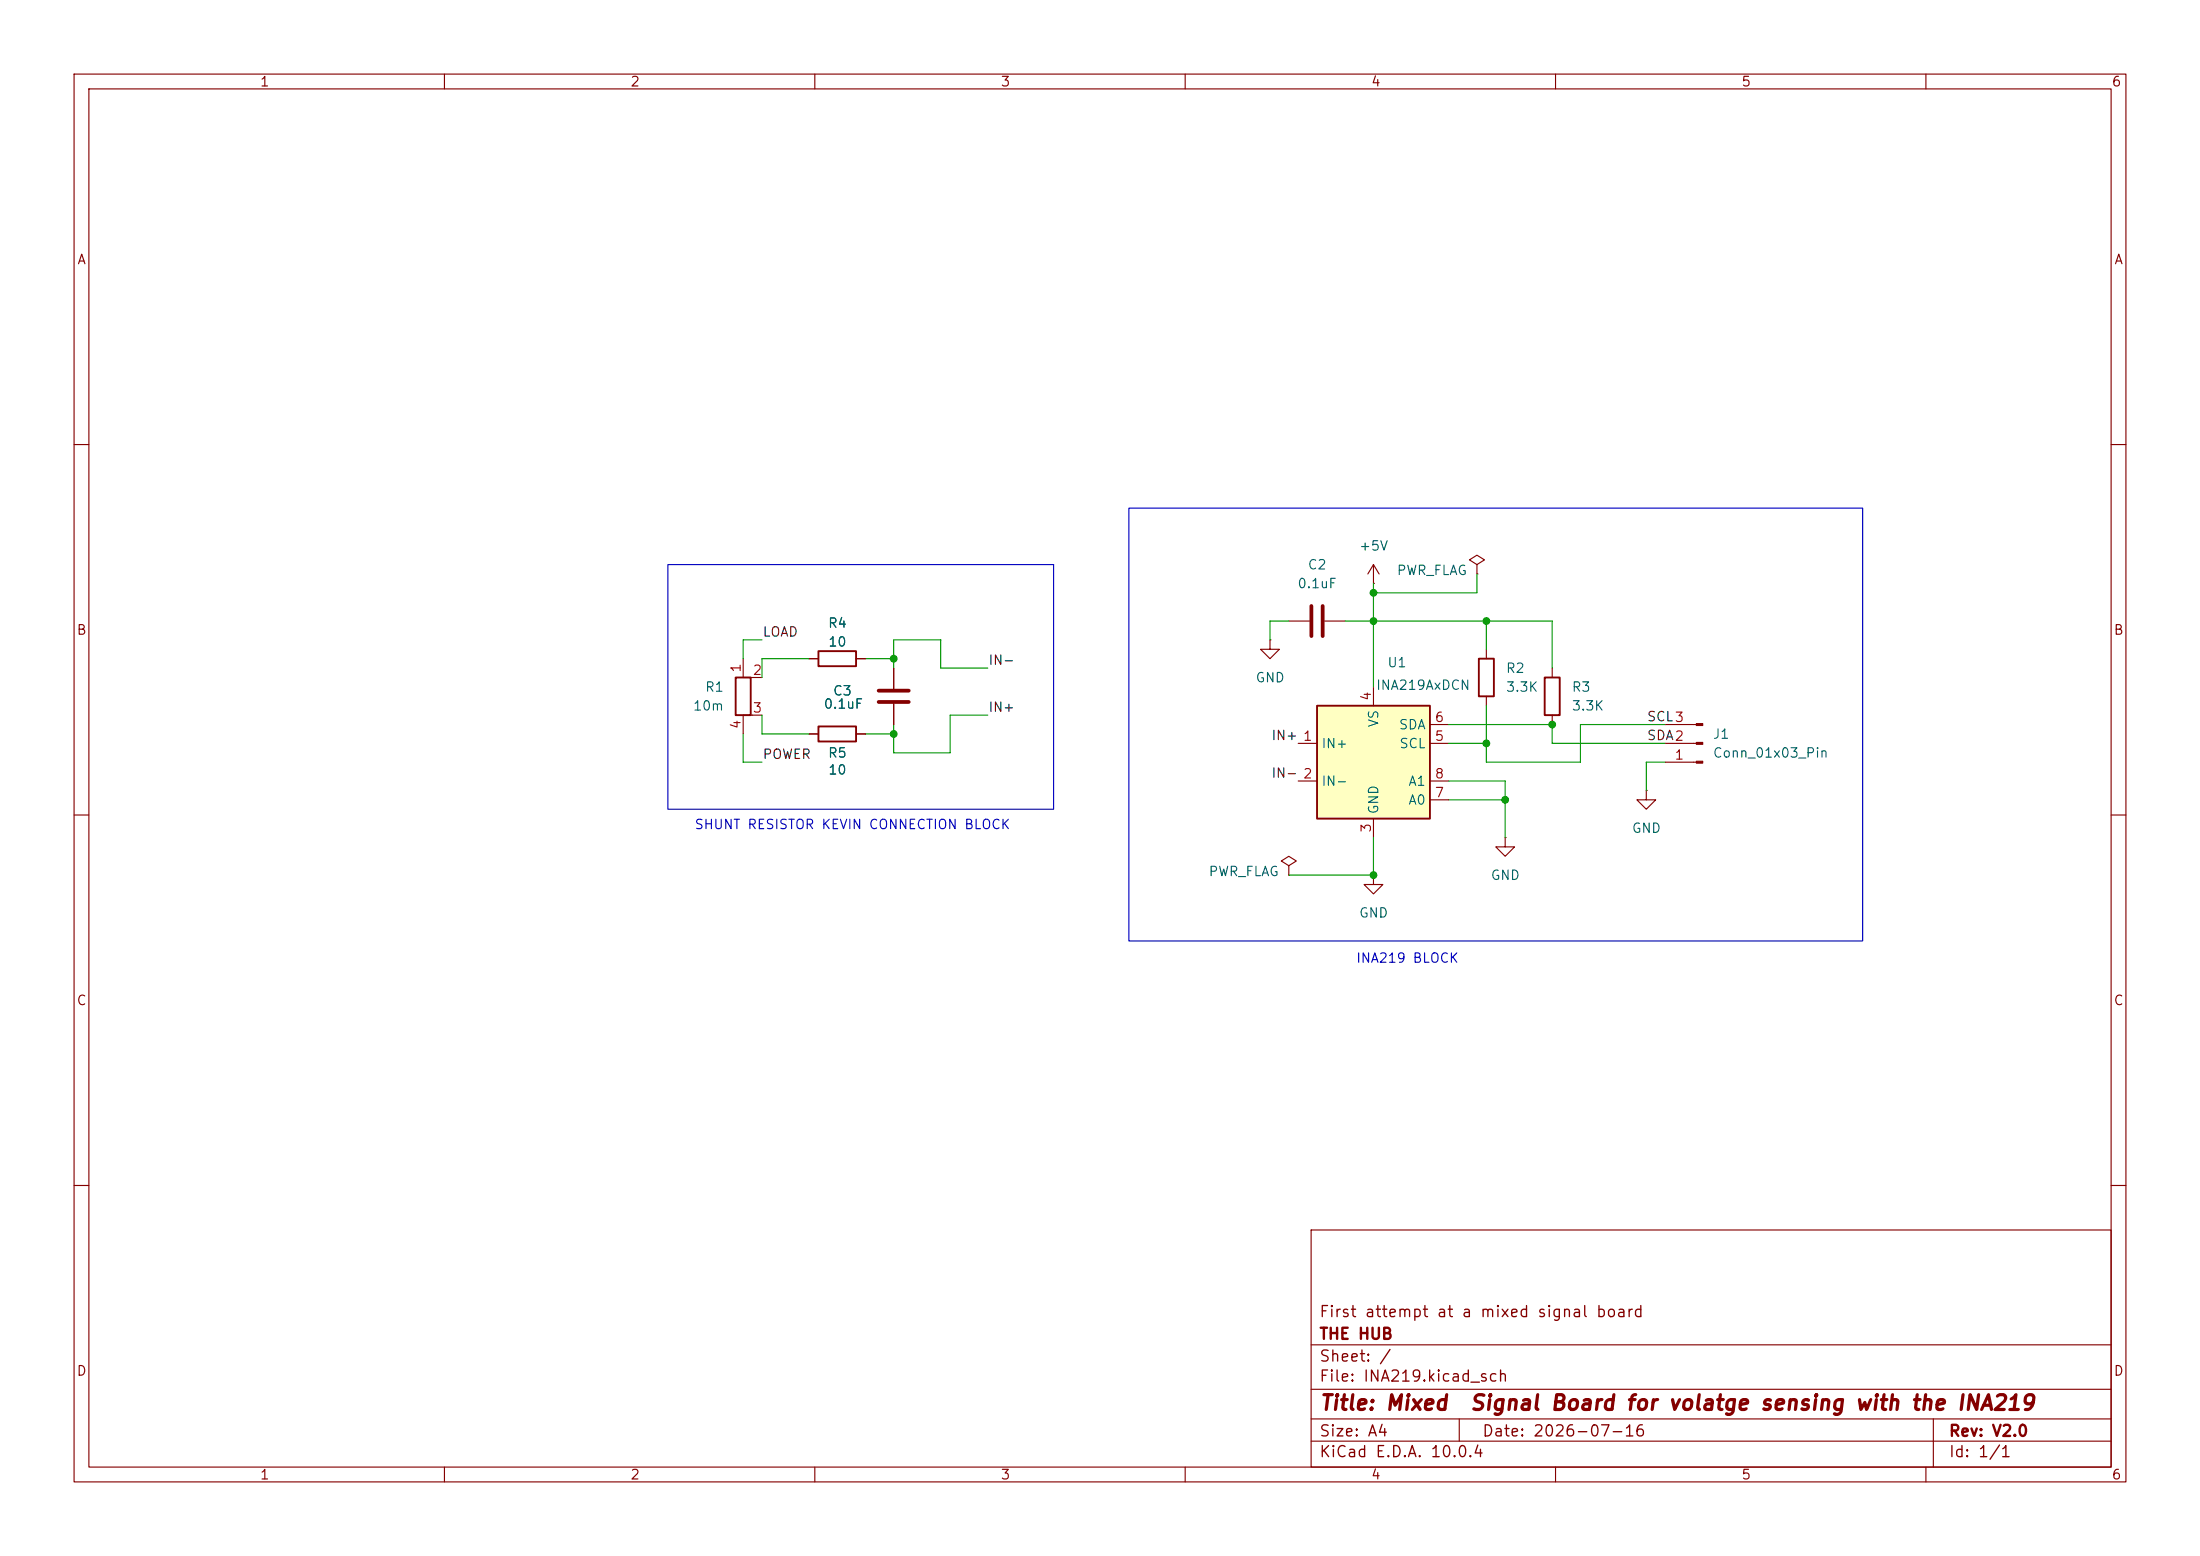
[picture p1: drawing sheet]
(kicad_sch
 (version 20260306)
 (generator "eeschema")
 (generator_version "10.0")
 (paper "A4")
 (title_block
  (title "Mixed  Signal Board for volatge sensing with the INA219")
  (date "2026-07-16")
  (rev "V2.0")
  (company "THE HUB")
  (comment 1 "First attempt at a mixed signal board"))
 (lib_symbols
  (symbol "Connector:Conn_01x03_Pin"
   (pin_names
    (offset 1.016) (hide yes)) (exclude_from_sim no) (in_bom yes) (on_board yes)
   (in_pos_files yes)
   (duplicate_pin_numbers_are_jumpers no)
   (property "Reference" "J" (at 0 5.08 0) (show_name no) (do_not_autoplace no) (effects (font (size 1.27 1.27))))
   (property "Value" "Conn_01x03_Pin" (at 0 -5.08 0) (show_name no) (do_not_autoplace no) (effects (font (size 1.27 1.27))))
   (property "Footprint" "" (at 0 0 0) (show_name no) (do_not_autoplace no) (hide yes) (effects (font (size 1.27 1.27))))
   (property "Datasheet" "" (at 0 0 0) (show_name no) (do_not_autoplace no) (hide yes) (effects (font (size 1.27 1.27))))
   (property "Description" "Generic connector, single row, 01x03, script generated" (at 0 0 0) (show_name no) (do_not_autoplace no) (hide yes) (effects (font (size 1.27 1.27))))
   (property "ki_locked" "" (at 0 0 0) (show_name no) (do_not_autoplace no) (effects (font (size 1.27 1.27))))
   (symbol "Conn_01x03_Pin_1_1"
    (rectangle (start 0.8636 2.667) (end 0 2.413) (stroke (width 0.1524) (type default)) (fill (type outline)))
    (rectangle (start 0.8636 0.127) (end 0 -0.127) (stroke (width 0.1524) (type default)) (fill (type outline)))
    (rectangle (start 0.8636 -2.413) (end 0 -2.667) (stroke (width 0.1524) (type default)) (fill (type outline)))
    (polyline (pts (xy 1.27 2.54) (xy 0.8636 2.54)) (stroke (width 0.1524) (type default)) (fill (type none)))
    (polyline (pts (xy 1.27 0) (xy 0.8636 0)) (stroke (width 0.1524) (type default)) (fill (type none)))
    (polyline (pts (xy 1.27 -2.54) (xy 0.8636 -2.54)) (stroke (width 0.1524) (type default)) (fill (type none)))
    (pin passive line (at 5.08 2.54 180) (length 3.81) (name "Pin_1" (effects (font (size 1.27 1.27)))) (number "1" (effects (font (size 1.27 1.27)))))
    (pin passive line (at 5.08 0 180) (length 3.81) (name "Pin_2" (effects (font (size 1.27 1.27)))) (number "2" (effects (font (size 1.27 1.27)))))
    (pin passive line (at 5.08 -2.54 180) (length 3.81) (name "Pin_3" (effects (font (size 1.27 1.27)))) (number "3" (effects (font (size 1.27 1.27))))))
   (embedded_fonts no))
  (symbol "Device:C"
   (pin_numbers (hide yes))
   (pin_names
    (offset 0.254)) (exclude_from_sim no) (in_bom yes) (on_board yes)
   (in_pos_files yes)
   (duplicate_pin_numbers_are_jumpers no)
   (property "Reference" "C" (at 0.635 2.54 0) (show_name no) (do_not_autoplace no) (effects (font (size 1.27 1.27)) (justify left)))
   (property "Value" "C" (at 0.635 -2.54 0) (show_name no) (do_not_autoplace no) (effects (font (size 1.27 1.27)) (justify left)))
   (property "Footprint" "" (at 0.9652 -3.81 0) (show_name no) (do_not_autoplace no) (hide yes) (effects (font (size 1.27 1.27))))
   (property "Datasheet" "" (at 0 0 0) (show_name no) (do_not_autoplace no) (hide yes) (effects (font (size 1.27 1.27))))
   (property "Description" "Unpolarized capacitor" (at 0 0 0) (show_name no) (do_not_autoplace no) (hide yes) (effects (font (size 1.27 1.27))))
   (symbol "C_0_1"
    (polyline (pts (xy -2.032 0.762) (xy 2.032 0.762)) (stroke (width 0.508) (type default)) (fill (type none)))
    (polyline (pts (xy -2.032 -0.762) (xy 2.032 -0.762)) (stroke (width 0.508) (type default)) (fill (type none))))
   (symbol "C_1_1"
    (pin passive line (at 0 3.81 270) (length 2.794) (name "" (effects (font (size 1.27 1.27)))) (number "1" (effects (font (size 1.27 1.27)))))
    (pin passive line (at 0 -3.81 90) (length 2.794) (name "" (effects (font (size 1.27 1.27)))) (number "2" (effects (font (size 1.27 1.27))))))
   (embedded_fonts no))
  (symbol "Device:R"
   (pin_numbers (hide yes))
   (pin_names
    (offset 0)) (exclude_from_sim no) (in_bom yes) (on_board yes)
   (in_pos_files yes)
   (duplicate_pin_numbers_are_jumpers no)
   (property "Reference" "R" (at 2.032 0 90) (show_name no) (do_not_autoplace no) (effects (font (size 1.27 1.27))))
   (property "Value" "R" (at 0 0 90) (show_name no) (do_not_autoplace no) (effects (font (size 1.27 1.27))))
   (property "Footprint" "" (at -1.778 0 90) (show_name no) (do_not_autoplace no) (hide yes) (effects (font (size 1.27 1.27))))
   (property "Datasheet" "" (at 0 0 0) (show_name no) (do_not_autoplace no) (hide yes) (effects (font (size 1.27 1.27))))
   (property "Description" "Resistor" (at 0 0 0) (show_name no) (do_not_autoplace no) (hide yes) (effects (font (size 1.27 1.27))))
   (symbol "R_0_1"
    (rectangle (start -1.016 -2.54) (end 1.016 2.54) (stroke (width 0.254) (type default)) (fill (type none))))
   (symbol "R_1_1"
    (pin passive line (at 0 3.81 270) (length 1.27) (name "" (effects (font (size 1.27 1.27)))) (number "1" (effects (font (size 1.27 1.27)))))
    (pin passive line (at 0 -3.81 90) (length 1.27) (name "" (effects (font (size 1.27 1.27)))) (number "2" (effects (font (size 1.27 1.27))))))
   (embedded_fonts no))
  (symbol "Device:R_Shunt"
   (pin_names
    (offset 0) (hide yes)) (exclude_from_sim no) (in_bom yes) (on_board yes)
   (in_pos_files yes)
   (duplicate_pin_numbers_are_jumpers no)
   (property "Reference" "R" (at -2.032 0 90) (show_name no) (do_not_autoplace no) (effects (font (size 1.27 1.27))))
   (property "Value" "R_Shunt" (at 0 0 90) (show_name no) (do_not_autoplace no) (effects (font (size 1.27 1.27))))
   (property "Footprint" "" (at -1.778 0 90) (show_name no) (do_not_autoplace no) (hide yes) (effects (font (size 1.27 1.27))))
   (property "Datasheet" "" (at 0 0 0) (show_name no) (do_not_autoplace no) (hide yes) (effects (font (size 1.27 1.27))))
   (property "Description" "Shunt resistor with Kelvin connections" (at 0 0 0) (show_name no) (do_not_autoplace no) (hide yes) (effects (font (size 1.27 1.27))))
   (symbol "R_Shunt_0_1"
    (rectangle (start -1.016 -2.54) (end 1.016 2.54) (stroke (width 0.254) (type default)) (fill (type none)))
    (polyline (pts (xy 0 -2.54) (xy 1.27 -2.54)) (stroke (width 0) (type default)) (fill (type none)))
    (polyline (pts (xy 1.27 2.54) (xy 0 2.54)) (stroke (width 0) (type default)) (fill (type none))))
   (symbol "R_Shunt_1_1"
    (pin passive line (at 0 5.08 270) (length 2.54) (name "" (effects (font (size 1.27 1.27)))) (number "1" (effects (font (size 1.27 1.27)))))
    (pin passive line (at 2.54 2.54 180) (length 1.27) (name "" (effects (font (size 1.27 1.27)))) (number "2" (effects (font (size 1.27 1.27)))))
    (pin passive line (at 2.54 -2.54 180) (length 1.27) (name "" (effects (font (size 1.27 1.27)))) (number "3" (effects (font (size 1.27 1.27)))))
    (pin passive line (at 0 -5.08 90) (length 2.54) (name "" (effects (font (size 1.27 1.27)))) (number "4" (effects (font (size 1.27 1.27))))))
   (embedded_fonts no))
  (symbol "Sensor_Energy:INA219AxDCN" (exclude_from_sim no) (in_bom yes) (on_board yes)
   (in_pos_files yes)
   (duplicate_pin_numbers_are_jumpers no)
   (property "Reference" "U" (at -6.35 8.89 0) (show_name no) (do_not_autoplace no) (effects (font (size 1.27 1.27))))
   (property "Value" "INA219AxDCN" (at 6.35 8.89 0) (show_name no) (do_not_autoplace no) (effects (font (size 1.27 1.27))))
   (property "Footprint" "Package_TO_SOT_SMD:SOT-23-8" (at 16.51 -8.89 0) (show_name no) (do_not_autoplace no) (hide yes) (effects (font (size 1.27 1.27))))
   (property "Datasheet" "http://www.ti.com/lit/ds/symlink/ina219.pdf" (at 8.89 -2.54 0) (show_name no) (do_not_autoplace no) (hide yes) (effects (font (size 1.27 1.27))))
   (property "Description" "Zero-Drift, Bidirectional Current/Power Monitor (0-26V) With I2C Interface, SOT-23-8" (at 0 0 0) (show_name no) (do_not_autoplace no) (hide yes) (effects (font (size 1.27 1.27))))
   (symbol "INA219AxDCN_0_1"
    (rectangle (start -7.62 7.62) (end 7.62 -7.62) (stroke (width 0.254) (type default)) (fill (type background))))
   (symbol "INA219AxDCN_1_1"
    (pin input line (at -10.16 2.54 0) (length 2.54) (name "IN+" (effects (font (size 1.27 1.27)))) (number "1" (effects (font (size 1.27 1.27)))))
    (pin input line (at -10.16 -2.54 0) (length 2.54) (name "IN-" (effects (font (size 1.27 1.27)))) (number "2" (effects (font (size 1.27 1.27)))))
    (pin power_in line (at 0 -10.16 90) (length 2.54) (name "GND" (effects (font (size 1.27 1.27)))) (number "3" (effects (font (size 1.27 1.27)))))
    (pin power_in line (at 0 10.16 270) (length 2.54) (name "VS" (effects (font (size 1.27 1.27)))) (number "4" (effects (font (size 1.27 1.27)))))
    (pin input line (at 10.16 2.54 180) (length 2.54) (name "SCL" (effects (font (size 1.27 1.27)))) (number "5" (effects (font (size 1.27 1.27)))))
    (pin bidirectional line (at 10.16 5.08 180) (length 2.54) (name "SDA" (effects (font (size 1.27 1.27)))) (number "6" (effects (font (size 1.27 1.27)))))
    (pin input line (at 10.16 -5.08 180) (length 2.54) (name "A0" (effects (font (size 1.27 1.27)))) (number "7" (effects (font (size 1.27 1.27)))))
    (pin input line (at 10.16 -2.54 180) (length 2.54) (name "A1" (effects (font (size 1.27 1.27)))) (number "8" (effects (font (size 1.27 1.27))))))
   (embedded_fonts no))
  (symbol "power:+5V"
   (power global)
   (pin_numbers (hide yes))
   (pin_names
    (offset 0) (hide yes)) (exclude_from_sim no) (in_bom yes) (on_board yes)
   (in_pos_files yes)
   (duplicate_pin_numbers_are_jumpers no)
   (property "Reference" "#PWR" (at 0 -3.81 0) (show_name no) (do_not_autoplace no) (hide yes) (effects (font (size 1.27 1.27))))
   (property "Value" "+5V" (at 0 3.556 0) (show_name no) (do_not_autoplace no) (effects (font (size 1.27 1.27))))
   (property "Footprint" "" (at 0 0 0) (show_name no) (do_not_autoplace no) (hide yes) (effects (font (size 1.27 1.27))))
   (property "Datasheet" "" (at 0 0 0) (show_name no) (do_not_autoplace no) (hide yes) (effects (font (size 1.27 1.27))))
   (property "Description" "Power symbol creates a global label with name \"+5V\"" (at 0 0 0) (show_name no) (do_not_autoplace no) (hide yes) (effects (font (size 1.27 1.27))))
   (symbol "+5V_0_1"
    (polyline (pts (xy -0.762 1.27) (xy 0 2.54)) (stroke (width 0) (type default)) (fill (type none)))
    (polyline (pts (xy 0 2.54) (xy 0.762 1.27)) (stroke (width 0) (type default)) (fill (type none)))
    (polyline (pts (xy 0 0) (xy 0 2.54)) (stroke (width 0) (type default)) (fill (type none))))
   (symbol "+5V_1_1"
    (pin power_in line (at 0 0 90) (length 0) (name "" (effects (font (size 1.27 1.27)))) (number "1" (effects (font (size 1.27 1.27))))))
   (embedded_fonts no))
  (symbol "power:GND"
   (power global)
   (pin_numbers (hide yes))
   (pin_names
    (offset 0) (hide yes)) (exclude_from_sim no) (in_bom yes) (on_board yes)
   (in_pos_files yes)
   (duplicate_pin_numbers_are_jumpers no)
   (property "Reference" "#PWR" (at 0 -6.35 0) (show_name no) (do_not_autoplace no) (hide yes) (effects (font (size 1.27 1.27))))
   (property "Value" "GND" (at 0 -3.81 0) (show_name no) (do_not_autoplace no) (effects (font (size 1.27 1.27))))
   (property "Footprint" "" (at 0 0 0) (show_name no) (do_not_autoplace no) (hide yes) (effects (font (size 1.27 1.27))))
   (property "Datasheet" "" (at 0 0 0) (show_name no) (do_not_autoplace no) (hide yes) (effects (font (size 1.27 1.27))))
   (property "Description" "Power symbol creates a global label with name \"GND\" , ground" (at 0 0 0) (show_name no) (do_not_autoplace no) (hide yes) (effects (font (size 1.27 1.27))))
   (symbol "GND_0_1"
    (polyline (pts (xy 0 0) (xy 0 -1.27) (xy 1.27 -1.27) (xy 0 -2.54) (xy -1.27 -1.27) (xy 0 -1.27)) (stroke (width 0) (type default)) (fill (type none))))
   (symbol "GND_1_1"
    (pin power_in line (at 0 0 270) (length 0) (name "" (effects (font (size 1.27 1.27)))) (number "1" (effects (font (size 1.27 1.27))))))
   (embedded_fonts no))
  (symbol "power:PWR_FLAG"
   (power global)
   (pin_numbers (hide yes))
   (pin_names
    (offset 0) (hide yes)) (exclude_from_sim no) (in_bom yes) (on_board yes)
   (in_pos_files yes)
   (duplicate_pin_numbers_are_jumpers no)
   (property "Reference" "#FLG" (at 0 1.905 0) (show_name no) (do_not_autoplace no) (hide yes) (effects (font (size 1.27 1.27))))
   (property "Value" "PWR_FLAG" (at 0 3.81 0) (show_name no) (do_not_autoplace no) (effects (font (size 1.27 1.27))))
   (property "Footprint" "" (at 0 0 0) (show_name no) (do_not_autoplace no) (hide yes) (effects (font (size 1.27 1.27))))
   (property "Datasheet" "" (at 0 0 0) (show_name no) (do_not_autoplace no) (hide yes) (effects (font (size 1.27 1.27))))
   (property "Description" "Special symbol for telling ERC where power comes from" (at 0 0 0) (show_name no) (do_not_autoplace no) (hide yes) (effects (font (size 1.27 1.27))))
   (symbol "PWR_FLAG_0_0"
    (pin power_out line (at 0 0 90) (length 0) (name "" (effects (font (size 1.27 1.27)))) (number "1" (effects (font (size 1.27 1.27))))))
   (symbol "PWR_FLAG_0_1"
    (polyline (pts (xy 0 0) (xy 0 1.27) (xy -1.016 1.905) (xy 0 2.54) (xy 1.016 1.905) (xy 0 1.27)) (stroke (width 0) (type default)) (fill (type none))))
   (embedded_fonts no)))
 (rectangle
  (start 90.17 76.2)
  (end 142.24 109.22)
  (stroke (width 0) (type default))
  (fill (type none)))
 (rectangle
  (start 152.4 68.58)
  (end 251.46 127)
  (stroke (width 0) (type default))
  (fill (type none)))
 (text "INA219 BLOCK"
  (exclude_from_sim no)
  (at 189.992 129.54 0)
  (effects (font (size 1.27 1.27))))
 (text "SHUNT RESISTOR KEVIN CONNECTION BLOCK\n"
  (exclude_from_sim no)
  (at 115.062 111.506 0)
  (effects (font (size 1.27 1.27))))
 (junction
  (at 203.2 107.95)
  (diameter 0)
  (color 0 0 0 0))
 (junction
  (at 120.65 99.06)
  (diameter 0)
  (color 0 0 0 0))
 (junction
  (at 185.42 83.82)
  (diameter 0)
  (color 0 0 0 0))
 (junction
  (at 209.55 97.79)
  (diameter 0)
  (color 0 0 0 0))
 (junction
  (at 185.42 80.01)
  (diameter 0)
  (color 0 0 0 0))
 (junction
  (at 200.66 83.82)
  (diameter 0)
  (color 0 0 0 0))
 (junction
  (at 120.65 88.9)
  (diameter 0)
  (color 0 0 0 0))
 (junction
  (at 185.42 118.11)
  (diameter 0)
  (color 0 0 0 0))
 (junction
  (at 200.66 100.33)
  (diameter 0)
  (color 0 0 0 0))
 (wire
  (pts (xy 100.33 99.06) (xy 100.33 102.87))
  (stroke (width 0) (type default)))
 (wire
  (pts (xy 203.2 105.41) (xy 203.2 107.95))
  (stroke (width 0) (type default)))
 (wire
  (pts (xy 185.42 113.03) (xy 185.42 118.11))
  (stroke (width 0) (type default)))
 (wire
  (pts (xy 185.42 80.01) (xy 185.42 83.82))
  (stroke (width 0) (type default)))
 (wire
  (pts (xy 199.39 77.47) (xy 199.39 80.01))
  (stroke (width 0) (type default)))
 (wire
  (pts (xy 120.65 90.17) (xy 120.65 88.9))
  (stroke (width 0) (type default)))
 (wire
  (pts (xy 195.58 97.79) (xy 209.55 97.79))
  (stroke (width 0) (type default)))
 (wire
  (pts (xy 199.39 80.01) (xy 185.42 80.01))
  (stroke (width 0) (type default)))
 (wire
  (pts (xy 200.66 83.82) (xy 209.55 83.82))
  (stroke (width 0) (type default)))
 (wire
  (pts (xy 116.84 88.9) (xy 120.65 88.9))
  (stroke (width 0) (type default)))
 (wire
  (pts (xy 185.42 78.74) (xy 185.42 80.01))
  (stroke (width 0) (type default)))
 (wire
  (pts (xy 102.87 99.06) (xy 102.87 96.52))
  (stroke (width 0) (type default)))
 (wire
  (pts (xy 195.58 107.95) (xy 203.2 107.95))
  (stroke (width 0) (type default)))
 (wire
  (pts (xy 120.65 86.36) (xy 120.65 88.9))
  (stroke (width 0) (type default)))
 (wire
  (pts (xy 195.58 105.41) (xy 203.2 105.41))
  (stroke (width 0) (type default)))
 (wire
  (pts (xy 128.27 101.6) (xy 128.27 96.52))
  (stroke (width 0) (type default)))
 (wire
  (pts (xy 200.66 100.33) (xy 195.58 100.33))
  (stroke (width 0) (type default)))
 (wire
  (pts (xy 200.66 95.25) (xy 200.66 100.33))
  (stroke (width 0) (type default)))
 (wire
  (pts (xy 109.22 99.06) (xy 102.87 99.06))
  (stroke (width 0) (type default)))
 (wire
  (pts (xy 222.25 106.68) (xy 222.25 102.87))
  (stroke (width 0) (type default)))
 (wire
  (pts (xy 213.36 97.79) (xy 213.36 102.87))
  (stroke (width 0) (type default)))
 (wire
  (pts (xy 224.79 100.33) (xy 209.55 100.33))
  (stroke (width 0) (type default)))
 (wire
  (pts (xy 128.27 96.52) (xy 133.35 96.52))
  (stroke (width 0) (type default)))
 (wire
  (pts (xy 200.66 83.82) (xy 185.42 83.82))
  (stroke (width 0) (type default)))
 (wire
  (pts (xy 100.33 102.87) (xy 102.87 102.87))
  (stroke (width 0) (type default)))
 (wire
  (pts (xy 173.99 118.11) (xy 185.42 118.11))
  (stroke (width 0) (type default)))
 (wire
  (pts (xy 127 90.17) (xy 133.35 90.17))
  (stroke (width 0) (type default)))
 (wire
  (pts (xy 120.65 86.36) (xy 127 86.36))
  (stroke (width 0) (type default)))
 (wire
  (pts (xy 185.42 83.82) (xy 185.42 92.71))
  (stroke (width 0) (type default)))
 (wire
  (pts (xy 213.36 102.87) (xy 200.66 102.87))
  (stroke (width 0) (type default)))
 (wire
  (pts (xy 102.87 88.9) (xy 102.87 91.44))
  (stroke (width 0) (type default)))
 (wire
  (pts (xy 209.55 100.33) (xy 209.55 97.79))
  (stroke (width 0) (type default)))
 (wire
  (pts (xy 100.33 88.9) (xy 100.33 86.36))
  (stroke (width 0) (type default)))
 (wire
  (pts (xy 222.25 102.87) (xy 224.79 102.87))
  (stroke (width 0) (type default)))
 (wire
  (pts (xy 120.65 101.6) (xy 120.65 99.06))
  (stroke (width 0) (type default)))
 (wire
  (pts (xy 127 90.17) (xy 127 86.36))
  (stroke (width 0) (type default)))
 (wire
  (pts (xy 116.84 99.06) (xy 120.65 99.06))
  (stroke (width 0) (type default)))
 (wire
  (pts (xy 200.66 102.87) (xy 200.66 100.33))
  (stroke (width 0) (type default)))
 (wire
  (pts (xy 171.45 83.82) (xy 171.45 86.36))
  (stroke (width 0) (type default)))
 (wire
  (pts (xy 224.79 97.79) (xy 213.36 97.79))
  (stroke (width 0) (type default)))
 (wire
  (pts (xy 209.55 90.17) (xy 209.55 83.82))
  (stroke (width 0) (type default)))
 (wire
  (pts (xy 102.87 88.9) (xy 109.22 88.9))
  (stroke (width 0) (type default)))
 (wire
  (pts (xy 173.99 83.82) (xy 171.45 83.82))
  (stroke (width 0) (type default)))
 (wire
  (pts (xy 185.42 83.82) (xy 181.61 83.82))
  (stroke (width 0) (type default)))
 (wire
  (pts (xy 100.33 86.36) (xy 102.87 86.36))
  (stroke (width 0) (type default)))
 (wire
  (pts (xy 203.2 107.95) (xy 203.2 113.03))
  (stroke (width 0) (type default)))
 (wire
  (pts (xy 120.65 97.79) (xy 120.65 99.06))
  (stroke (width 0) (type default)))
 (wire
  (pts (xy 200.66 83.82) (xy 200.66 87.63))
  (stroke (width 0) (type default)))
 (wire
  (pts (xy 120.65 101.6) (xy 128.27 101.6))
  (stroke (width 0) (type default)))
 (label "SCL"
  (at 222.25 97.79 0)
  (effects (font (size 1.27 1.27)) (justify left bottom)))
 (label "IN-"
  (at 175.26 105.41 180)
  (effects (font (size 1.27 1.27)) (justify right bottom)))
 (label "IN+"
  (at 175.26 100.33 180)
  (effects (font (size 1.27 1.27)) (justify right bottom)))
 (label "LOAD"
  (at 102.87 86.36 0)
  (effects (font (size 1.27 1.27)) (justify left bottom)))
 (label "IN+"
  (at 133.35 96.52 0)
  (effects (font (size 1.27 1.27)) (justify left bottom)))
 (label "IN-"
  (at 133.35 90.17 0)
  (effects (font (size 1.27 1.27)) (justify left bottom)))
 (label "POWER"
  (at 102.87 102.87 0)
  (effects (font (size 1.27 1.27)) (justify left bottom)))
 (label "SDA"
  (at 222.25 100.33 0)
  (effects (font (size 1.27 1.27)) (justify left bottom)))
 (symbol
  (lib_id "Connector:Conn_01x03_Pin")
  (at 229.87 100.33 180)
  (unit 1)
  (body_style 1)
  (exclude_from_sim no)
  (in_bom yes)
  (on_board yes)
  (in_pos_files yes)
  (dnp no)
  (fields_autoplaced yes)
  (property "Reference" "J1" (at 231.14 99.0599 0) (show_name no) (do_not_autoplace no) (effects (font (size 1.27 1.27)) (justify right)))
  (property "Value" "Conn_01x03_Pin" (at 231.14 101.5999 0) (show_name no) (do_not_autoplace no) (effects (font (size 1.27 1.27)) (justify right)))
  (property "Footprint" "Connector_PinHeader_1.27mm:PinHeader_1x03_P1.27mm_Horizontal" (at 229.87 100.33 0) (hide yes) (show_name no) (do_not_autoplace no) (effects (font (size 1.27 1.27))))
  (property "Datasheet" "" (at 229.87 100.33 0) (hide yes) (show_name no) (do_not_autoplace no) (effects (font (size 1.27 1.27))))
  (property "Description" "Generic connector, single row, 01x03, script generated" (at 229.87 100.33 0) (hide yes) (show_name no) (do_not_autoplace no) (effects (font (size 1.27 1.27))))
  (pin "3")
  (pin "2")
  (pin "1"))
 (symbol
  (lib_id "power:+5V")
  (at 185.42 78.74 0)
  (unit 1)
  (body_style 1)
  (exclude_from_sim no)
  (in_bom yes)
  (on_board yes)
  (in_pos_files yes)
  (dnp no)
  (fields_autoplaced yes)
  (property "Reference" "#PWR01" (at 185.42 82.55 0) (hide yes) (show_name no) (do_not_autoplace no) (effects (font (size 1.27 1.27))))
  (property "Value" "+5V" (at 185.42 73.66 0) (show_name no) (do_not_autoplace no) (effects (font (size 1.27 1.27))))
  (property "Footprint" "" (at 185.42 78.74 0) (hide yes) (show_name no) (do_not_autoplace no) (effects (font (size 1.27 1.27))))
  (property "Datasheet" "" (at 185.42 78.74 0) (hide yes) (show_name no) (do_not_autoplace no) (effects (font (size 1.27 1.27))))
  (property "Description" "Power symbol creates a global label with name \"+5V\"" (at 185.42 78.74 0) (hide yes) (show_name no) (do_not_autoplace no) (effects (font (size 1.27 1.27))))
  (pin "1"))
 (symbol
  (lib_id "power:GND")
  (at 185.42 118.11 0)
  (unit 1)
  (body_style 1)
  (exclude_from_sim no)
  (in_bom yes)
  (on_board yes)
  (in_pos_files yes)
  (dnp no)
  (fields_autoplaced yes)
  (property "Reference" "#PWR03" (at 185.42 124.46 0) (hide yes) (show_name no) (do_not_autoplace no) (effects (font (size 1.27 1.27))))
  (property "Value" "GND" (at 185.42 123.19 0) (show_name no) (do_not_autoplace no) (effects (font (size 1.27 1.27))))
  (property "Footprint" "" (at 185.42 118.11 0) (hide yes) (show_name no) (do_not_autoplace no) (effects (font (size 1.27 1.27))))
  (property "Datasheet" "" (at 185.42 118.11 0) (hide yes) (show_name no) (do_not_autoplace no) (effects (font (size 1.27 1.27))))
  (property "Description" "Power symbol creates a global label with name \"GND\" , ground" (at 185.42 118.11 0) (hide yes) (show_name no) (do_not_autoplace no) (effects (font (size 1.27 1.27))))
  (pin "1"))
 (symbol
  (lib_id "Device:R_Shunt")
  (at 100.33 93.98 0)
  (unit 1)
  (body_style 1)
  (exclude_from_sim no)
  (in_bom yes)
  (on_board yes)
  (in_pos_files yes)
  (dnp no)
  (fields_autoplaced yes)
  (property "Reference" "R1" (at 97.79 92.7099 0) (show_name no) (do_not_autoplace no) (effects (font (size 1.27 1.27)) (justify right)))
  (property "Value" "10m" (at 97.79 95.2499 0) (show_name no) (do_not_autoplace no) (effects (font (size 1.27 1.27)) (justify right)))
  (property "Footprint" "Resistor_SMD:R_Shunt_Isabellenhuette_BVR4026" (at 98.552 93.98 90) (hide yes) (show_name no) (do_not_autoplace no) (effects (font (size 1.27 1.27))))
  (property "Datasheet" "" (at 100.33 93.98 0) (hide yes) (show_name no) (do_not_autoplace no) (effects (font (size 1.27 1.27))))
  (property "Description" "Shunt resistor with Kelvin connections" (at 100.33 93.98 0) (hide yes) (show_name no) (do_not_autoplace no) (effects (font (size 1.27 1.27))))
  (pin "1")
  (pin "4")
  (pin "3")
  (pin "2"))
 (symbol
  (lib_id "Device:C")
  (at 177.8 83.82 90)
  (unit 1)
  (body_style 1)
  (exclude_from_sim no)
  (in_bom yes)
  (on_board yes)
  (in_pos_files yes)
  (dnp no)
  (fields_autoplaced yes)
  (property "Reference" "C2" (at 177.8 76.2 90) (show_name no) (do_not_autoplace no) (effects (font (size 1.27 1.27))))
  (property "Value" "0.1uF" (at 177.8 78.74 90) (show_name no) (do_not_autoplace no) (effects (font (size 1.27 1.27))))
  (property "Footprint" "Capacitor_SMD:C_0805_2012Metric" (at 181.61 82.8548 0) (hide yes) (show_name no) (do_not_autoplace no) (effects (font (size 1.27 1.27))))
  (property "Datasheet" "" (at 177.8 83.82 0) (hide yes) (show_name no) (do_not_autoplace no) (effects (font (size 1.27 1.27))))
  (property "Description" "Unpolarized capacitor" (at 177.8 83.82 0) (hide yes) (show_name no) (do_not_autoplace no) (effects (font (size 1.27 1.27))))
  (pin "2")
  (pin "1"))
 (symbol
  (lib_id "Device:R")
  (at 209.55 93.98 0)
  (unit 1)
  (body_style 1)
  (exclude_from_sim no)
  (in_bom yes)
  (on_board yes)
  (in_pos_files yes)
  (dnp no)
  (fields_autoplaced yes)
  (property "Reference" "R3" (at 212.09 92.7099 0) (show_name no) (do_not_autoplace no) (effects (font (size 1.27 1.27)) (justify left)))
  (property "Value" "3.3K" (at 212.09 95.2499 0) (show_name no) (do_not_autoplace no) (effects (font (size 1.27 1.27)) (justify left)))
  (property "Footprint" "Resistor_SMD:R_0805_2012Metric" (at 207.772 93.98 90) (hide yes) (show_name no) (do_not_autoplace no) (effects (font (size 1.27 1.27))))
  (property "Datasheet" "" (at 209.55 93.98 0) (hide yes) (show_name no) (do_not_autoplace no) (effects (font (size 1.27 1.27))))
  (property "Description" "Resistor" (at 209.55 93.98 0) (hide yes) (show_name no) (do_not_autoplace no) (effects (font (size 1.27 1.27))))
  (pin "2")
  (pin "1"))
 (symbol
  (lib_id "Device:R")
  (at 113.03 99.06 90)
  (unit 1)
  (body_style 1)
  (exclude_from_sim no)
  (in_bom yes)
  (on_board yes)
  (in_pos_files yes)
  (dnp no)
  (property "Reference" "R5" (at 113.03 101.6 90) (show_name no) (do_not_autoplace no) (effects (font (size 1.27 1.27))))
  (property "Value" "10" (at 113.03 103.886 90) (show_name no) (do_not_autoplace no) (effects (font (size 1.27 1.27))))
  (property "Footprint" "Resistor_SMD:R_0805_2012Metric" (at 113.03 100.838 90) (hide yes) (show_name no) (do_not_autoplace no) (effects (font (size 1.27 1.27))))
  (property "Datasheet" "" (at 113.03 99.06 0) (hide yes) (show_name no) (do_not_autoplace no) (effects (font (size 1.27 1.27))))
  (property "Description" "Resistor" (at 113.03 99.06 0) (hide yes) (show_name no) (do_not_autoplace no) (effects (font (size 1.27 1.27))))
  (pin "2")
  (pin "1"))
 (symbol
  (lib_id "Device:R")
  (at 200.66 91.44 0)
  (unit 1)
  (body_style 1)
  (exclude_from_sim no)
  (in_bom yes)
  (on_board yes)
  (in_pos_files yes)
  (dnp no)
  (fields_autoplaced yes)
  (property "Reference" "R2" (at 203.2 90.1699 0) (show_name no) (do_not_autoplace no) (effects (font (size 1.27 1.27)) (justify left)))
  (property "Value" "3.3K" (at 203.2 92.7099 0) (show_name no) (do_not_autoplace no) (effects (font (size 1.27 1.27)) (justify left)))
  (property "Footprint" "Resistor_SMD:R_0805_2012Metric" (at 198.882 91.44 90) (hide yes) (show_name no) (do_not_autoplace no) (effects (font (size 1.27 1.27))))
  (property "Datasheet" "" (at 200.66 91.44 0) (hide yes) (show_name no) (do_not_autoplace no) (effects (font (size 1.27 1.27))))
  (property "Description" "Resistor" (at 200.66 91.44 0) (hide yes) (show_name no) (do_not_autoplace no) (effects (font (size 1.27 1.27))))
  (pin "1")
  (pin "2"))
 (symbol
  (lib_id "power:GND")
  (at 222.25 106.68 0)
  (unit 1)
  (body_style 1)
  (exclude_from_sim no)
  (in_bom yes)
  (on_board yes)
  (in_pos_files yes)
  (dnp no)
  (fields_autoplaced yes)
  (property "Reference" "#PWR05" (at 222.25 113.03 0) (hide yes) (show_name no) (do_not_autoplace no) (effects (font (size 1.27 1.27))))
  (property "Value" "GND" (at 222.25 111.76 0) (show_name no) (do_not_autoplace no) (effects (font (size 1.27 1.27))))
  (property "Footprint" "" (at 222.25 106.68 0) (hide yes) (show_name no) (do_not_autoplace no) (effects (font (size 1.27 1.27))))
  (property "Datasheet" "" (at 222.25 106.68 0) (hide yes) (show_name no) (do_not_autoplace no) (effects (font (size 1.27 1.27))))
  (property "Description" "Power symbol creates a global label with name \"GND\" , ground" (at 222.25 106.68 0) (hide yes) (show_name no) (do_not_autoplace no) (effects (font (size 1.27 1.27))))
  (pin "1"))
 (symbol
  (lib_id "Sensor_Energy:INA219AxDCN")
  (at 185.42 102.87 0)
  (unit 1)
  (body_style 1)
  (exclude_from_sim no)
  (in_bom yes)
  (on_board yes)
  (in_pos_files yes)
  (dnp no)
  (property "Reference" "U1" (at 187.198 89.408 0) (show_name no) (do_not_autoplace no) (effects (font (size 1.27 1.27)) (justify left)))
  (property "Value" "INA219AxDCN" (at 185.674 92.456 0) (show_name no) (do_not_autoplace no) (effects (font (size 1.27 1.27)) (justify left)))
  (property "Footprint" "Package_TO_SOT_SMD:SOT-23-8" (at 201.93 111.76 0) (hide yes) (show_name no) (do_not_autoplace no) (effects (font (size 1.27 1.27))))
  (property "Datasheet" "http://www.ti.com/lit/ds/symlink/ina219.pdf" (at 194.31 105.41 0) (hide yes) (show_name no) (do_not_autoplace no) (effects (font (size 1.27 1.27))))
  (property "Description" "Zero-Drift, Bidirectional Current/Power Monitor (0-26V) With I2C Interface, SOT-23-8" (at 185.42 102.87 0) (hide yes) (show_name no) (do_not_autoplace no) (effects (font (size 1.27 1.27))))
  (pin "5")
  (pin "1")
  (pin "6")
  (pin "4")
  (pin "7")
  (pin "2")
  (pin "3")
  (pin "8"))
 (symbol
  (lib_id "power:GND")
  (at 171.45 86.36 0)
  (unit 1)
  (body_style 1)
  (exclude_from_sim no)
  (in_bom yes)
  (on_board yes)
  (in_pos_files yes)
  (dnp no)
  (fields_autoplaced yes)
  (property "Reference" "#PWR02" (at 171.45 92.71 0) (hide yes) (show_name no) (do_not_autoplace no) (effects (font (size 1.27 1.27))))
  (property "Value" "GND" (at 171.45 91.44 0) (show_name no) (do_not_autoplace no) (effects (font (size 1.27 1.27))))
  (property "Footprint" "" (at 171.45 86.36 0) (hide yes) (show_name no) (do_not_autoplace no) (effects (font (size 1.27 1.27))))
  (property "Datasheet" "" (at 171.45 86.36 0) (hide yes) (show_name no) (do_not_autoplace no) (effects (font (size 1.27 1.27))))
  (property "Description" "Power symbol creates a global label with name \"GND\" , ground" (at 171.45 86.36 0) (hide yes) (show_name no) (do_not_autoplace no) (effects (font (size 1.27 1.27))))
  (pin "1"))
 (symbol
  (lib_id "power:PWR_FLAG")
  (at 199.39 77.47 0)
  (unit 1)
  (body_style 1)
  (exclude_from_sim no)
  (in_bom yes)
  (on_board yes)
  (in_pos_files yes)
  (dnp no)
  (property "Reference" "#FLG02" (at 199.39 75.565 0) (hide yes) (show_name no) (do_not_autoplace no) (effects (font (size 1.27 1.27))))
  (property "Value" "PWR_FLAG" (at 193.294 76.962 0) (show_name no) (do_not_autoplace no) (effects (font (size 1.27 1.27))))
  (property "Footprint" "" (at 199.39 77.47 0) (hide yes) (show_name no) (do_not_autoplace no) (effects (font (size 1.27 1.27))))
  (property "Datasheet" "" (at 199.39 77.47 0) (hide yes) (show_name no) (do_not_autoplace no) (effects (font (size 1.27 1.27))))
  (property "Description" "Special symbol for telling ERC where power comes from" (at 199.39 77.47 0) (hide yes) (show_name no) (do_not_autoplace no) (effects (font (size 1.27 1.27))))
  (pin "1"))
 (symbol
  (lib_id "Device:C")
  (at 120.65 93.98 0)
  (unit 1)
  (body_style 1)
  (exclude_from_sim no)
  (in_bom yes)
  (on_board yes)
  (in_pos_files yes)
  (dnp no)
  (property "Reference" "C3" (at 115.062 93.218 0) (show_name no) (do_not_autoplace no) (effects (font (size 1.27 1.27)) (justify right)))
  (property "Value" "0.1uF" (at 116.586 94.996 0) (show_name no) (do_not_autoplace no) (effects (font (size 1.27 1.27)) (justify right)))
  (property "Footprint" "Capacitor_SMD:C_0805_2012Metric" (at 121.6152 97.79 0) (hide yes) (show_name no) (do_not_autoplace no) (effects (font (size 1.27 1.27))))
  (property "Datasheet" "" (at 120.65 93.98 0) (hide yes) (show_name no) (do_not_autoplace no) (effects (font (size 1.27 1.27))))
  (property "Description" "Unpolarized capacitor" (at 120.65 93.98 0) (hide yes) (show_name no) (do_not_autoplace no) (effects (font (size 1.27 1.27))))
  (pin "2")
  (pin "1"))
 (symbol
  (lib_id "Device:R")
  (at 113.03 88.9 90)
  (unit 1)
  (body_style 1)
  (exclude_from_sim no)
  (in_bom yes)
  (on_board yes)
  (in_pos_files yes)
  (dnp no)
  (property "Reference" "R4" (at 113.03 84.074 90) (show_name no) (do_not_autoplace no) (effects (font (size 1.27 1.27))))
  (property "Value" "10" (at 113.03 86.614 90) (show_name no) (do_not_autoplace no) (effects (font (size 1.27 1.27))))
  (property "Footprint" "Resistor_SMD:R_0805_2012Metric" (at 113.03 90.678 90) (hide yes) (show_name no) (do_not_autoplace no) (effects (font (size 1.27 1.27))))
  (property "Datasheet" "" (at 113.03 88.9 0) (hide yes) (show_name no) (do_not_autoplace no) (effects (font (size 1.27 1.27))))
  (property "Description" "Resistor" (at 113.03 88.9 0) (hide yes) (show_name no) (do_not_autoplace no) (effects (font (size 1.27 1.27))))
  (pin "2")
  (pin "1"))
 (symbol
  (lib_id "power:PWR_FLAG")
  (at 173.99 118.11 0)
  (unit 1)
  (body_style 1)
  (exclude_from_sim no)
  (in_bom yes)
  (on_board yes)
  (in_pos_files yes)
  (dnp no)
  (property "Reference" "#FLG01" (at 173.99 116.205 0) (hide yes) (show_name no) (do_not_autoplace no) (effects (font (size 1.27 1.27))))
  (property "Value" "PWR_FLAG" (at 167.894 117.602 0) (show_name no) (do_not_autoplace no) (effects (font (size 1.27 1.27))))
  (property "Footprint" "" (at 173.99 118.11 0) (hide yes) (show_name no) (do_not_autoplace no) (effects (font (size 1.27 1.27))))
  (property "Datasheet" "" (at 173.99 118.11 0) (hide yes) (show_name no) (do_not_autoplace no) (effects (font (size 1.27 1.27))))
  (property "Description" "Special symbol for telling ERC where power comes from" (at 173.99 118.11 0) (hide yes) (show_name no) (do_not_autoplace no) (effects (font (size 1.27 1.27))))
  (pin "1"))
 (symbol
  (lib_id "power:GND")
  (at 203.2 113.03 0)
  (unit 1)
  (body_style 1)
  (exclude_from_sim no)
  (in_bom yes)
  (on_board yes)
  (in_pos_files yes)
  (dnp no)
  (fields_autoplaced yes)
  (property "Reference" "#PWR04" (at 203.2 119.38 0) (hide yes) (show_name no) (do_not_autoplace no) (effects (font (size 1.27 1.27))))
  (property "Value" "GND" (at 203.2 118.11 0) (show_name no) (do_not_autoplace no) (effects (font (size 1.27 1.27))))
  (property "Footprint" "" (at 203.2 113.03 0) (hide yes) (show_name no) (do_not_autoplace no) (effects (font (size 1.27 1.27))))
  (property "Datasheet" "" (at 203.2 113.03 0) (hide yes) (show_name no) (do_not_autoplace no) (effects (font (size 1.27 1.27))))
  (property "Description" "Power symbol creates a global label with name \"GND\" , ground" (at 203.2 113.03 0) (hide yes) (show_name no) (do_not_autoplace no) (effects (font (size 1.27 1.27))))
  (pin "1"))
 (sheet_instances
  (path ""
   (page "1")))
 (embedded_fonts no))
